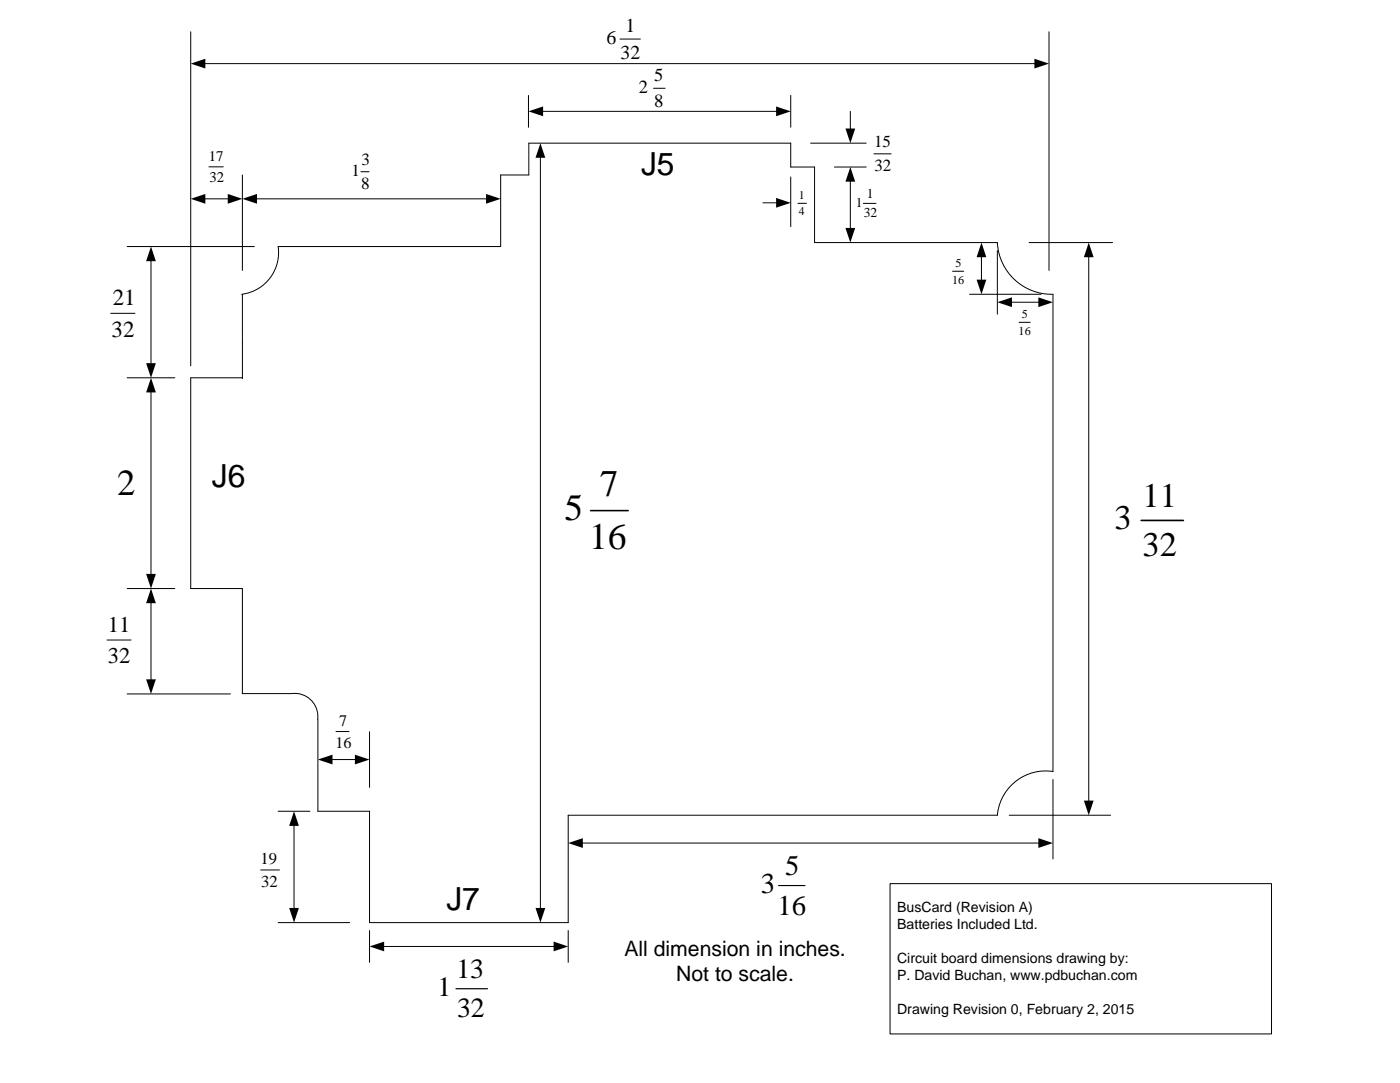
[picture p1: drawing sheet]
<svg xmlns="http://www.w3.org/2000/svg" width="280mm" height="216mm" viewBox="0 0 280 216" stroke-linecap="round" stroke-linejoin="round" font-family="sans-serif">
<path d="M158 28.6h-52.4v6.3h-5.6v14.3h-44.4a8.4 8.4 0 0 1-7.3 9.5M158 33.3h4.7v15.1h36.5a10.9 10.9 0 0 0 11.1 10.3v95.3a9.7 9.7 0 0 0-11.1 8.7h-85.7v21.5h-39.7v-22.3h-10.3v-18.2M48.4 58.7v16.8v-.1h-10.3v42.1h10.3v20.9h9.8a4.6 4.6 0 0 1 5.3 5.3" fill="none" stroke="#000" stroke-width=".2"/>
<path d="M177.8 176.4h76.2v30h-76.2z" fill-rule="evenodd" fill="#fff"/>
<g fill="none" stroke="#000" stroke-width=".2">
<path d="M38.1 6.4v66.6M40.8 12.7h166.1M105.6 19.1v6.3M123.8 7.8h4.1M130.6 17.6h2.3M158 19.1v6.3M209.5 6.4v47.6M40.8 39.7h4.9M41.7 33.3h2.9M48.4 34.9v19.1M51.1 39.7h46.2M72.1 34.3h1.6"/>
<path d="M107.9 31.3v150.2M108.2 22.2h47.1M158 28.6v4.7M158 35.3v9.9M161.9 28.6h11.1M166.7 33.3h6.3M169.9 22.2v3.7M169.9 36v9.7M174.6 30.7h3.4M25.4 49.2h25.4M30.2 51.9v20.8M152.4 40.5h2.9"/>
<path d="M159.4 40.6h1.7M172.5 40.6h2.5M190.3 54.1h2.2M193.7 58.7h14.3M196.1 51.1v5M199.2 50v12.7M205.6 48.4h16.6M217.5 51.1v108.9M22.1 62.5h4.9M25.4 75.4h9.5M30.2 78.1v36.7M201.9 60.3h5.8"/>
<path d="M203.6 64.3h2.2M25.4 117.5h9.5M21.4 127.7h4.8M25.4 138.5h20.6M30.2 120.2v15.6M66.2 151.6h4.9M67.1 146h2.6M73.8 146.1v11.1M210.3 155.6v15.8M52.1 173.6h3.7M55.6 161.9h6.3M58.7 164.6v16.9"/>
<path d="M116.2 168.3h91.5M177.8 176.4h76.2v30h-76.2zM201.6 162.7h20.3M55.6 184.2h14.2M73.8 185.7v6.4M76.5 188.9h34.3M113.5 185.7v6.4"/>
</g>
<g fill="#000">
<path d="M38.1 12.7l2.9-1v2zM206.6 11.7l2.9 1-2.9 1zM45.5 38.7l2.9 1-2.9 1zM97.1 38.7l2.9 1-2.9 1zM107.9 28.6l1 2.9h-1.9zM105.6 22.2l2.9-.9v1.9zM155 21.3l3 .9-3 1zM155 39.5l3 1-3 1zM169.9 33.3l.9 3h-1.9zM168.9 25.7h1.9l-.9 2.9zM30.2 49.2l.9 2.9h-1.9zM38.1 39.7l2.9-1v2z"/>
<path d="M48.4 39.7l2.9-1v2zM168.9 45.5h1.9l-.9 2.9zM196.1 48.4l.9 2.9h-1.9zM195.1 55.8h1.9l-.9 2.9zM207.4 59.4l2.9 .9-2.9 1zM217.5 48.4l1 2.9h-2zM30.2 75.4l.9 2.9h-1.9zM29.2 72.5h1.9l-.9 2.9zM199.2 60.3l3-.9v1.9zM29.2 114.6h1.9l-.9 2.9zM30.2 117.5l.9 2.9h-1.9zM29.2 135.6h1.9l-.9 2.9z"/>
<path d="M63.5 151.6l2.9-1v2zM70.9 150.6l2.9 1-2.9 1zM216.5 159.8h2l-1 2.9zM58.7 161.9l1 2.9h-1.9zM113.5 168.3l2.9-1v1.9zM207.4 167.3l2.9 1-2.9 .9zM57.8 181.2h1.9l-1 3zM73.8 188.9l2.9-1v2zM107 181.2h1.9l-1 3zM110.6 187.9l2.9 1-2.9 1z"/>
</g>
<path d="M91.1 197.4h6.3" fill="none" stroke="#000" stroke-width=".24"/>
<path d="M155.5 176.8h5.3" fill="none" stroke="#000" stroke-width=".22"/>
<path d="M227.9 103.9h8.5" fill="none" stroke="#000" stroke-width=".33"/>
<path d="M118 101.9h7.5" fill="none" stroke="#000" stroke-width=".32"/>
<g font-size="7.5">
<text x="119.9" y="99.1">7</text>
<text x="112.8" y="103.8">5</text>
<text x="117.7" y="109.6">16</text>
</g>
<text font-size="7.3" x="23.4" y="98.8">2</text>
<g font-size="6.9">
<text x="228.2" y="101.3">11</text>
<text x="222.7" y="105.6">3</text>
<text x="228.2" y="111">32</text>
</g>
<g font-size="6.3">
<text x="128.1" y="35">J5</text>
<text x="42.3" y="97.2">J6</text>
<text x="89.2" y="181.7">J7</text>
</g>
<g font-size="5.7">
<text x="152" y="178.2">3</text>
<text x="156.9" y="174.6">5</text>
<text x="155.3" y="182.6">16</text>
</g>
<g font-size="5.5">
<text x="91.2" y="195.3">13</text>
<text x="87.4" y="198.7">1</text>
<text x="91.3" y="203">32</text>
</g>
<g font-size="4.6">
<text x="22.5" y="60.8">21</text>
<text x="22.3" y="67.2">32</text>
</g>
<g font-size="4.5">
<text x="21.5" y="126.1">11</text>
<text x="21.5" y="132.4">32</text>
</g>
<g font-size="4.2">
<text x="124.7" y="190.8">All dimension in inches.</text>
<text x="135.1" y="195.9">Not to scale.</text>
</g>
<g font-size="3.9">
<text x="121.2" y="8.8">6</text>
<text x="124" y="11.8">32</text>
<text x="124.9" y="6.3">1</text>
</g>
<g font-size="3.7">
<text x="130.7" y="16.2">5</text>
<text x="127.6" y="18.5">2</text>
<text x="130.7" y="21.4">8</text>
</g>
<g font-size="3.4">
<text x="174.6" y="29.4">15</text>
<text x="70.2" y="35.1">1</text>
<text x="72.2" y="33">3</text>
<text x="174.7" y="34.2">32</text>
<text x="72.2" y="37.7">8</text>
</g>
<g font-size="3.3">
<text x="52.1" y="172.4">19</text>
<text x="52.2" y="177.1">32</text>
</g>
<g font-size="3.2">
<text x="67" y="149.3">16</text>
<text x="67.8" y="144.8">7</text>
</g>
<g font-size="3">
<text x="41.7" y="32.2">17</text>
<text x="41.8" y="36.3">32</text>
</g>
<g font-size="2.8">
<text x="179.2" y="182.1">BusCard (Revision A)</text>
<text x="179.2" y="185.4">Batteries Included Ltd.</text>
<text x="179.2" y="192.2">Circuit board dimensions drawing by:</text>
<text x="179.2" y="195.6">P. David Buchan, www.pdbuchan.com</text>
<text x="179.2" y="202.4">Drawing Revision 0, February 2, 2015</text>
</g>
<g font-size="2.7">
<text x="171" y="41.3">1</text>
<text x="173.1" y="39.6">1</text>
<text x="172.5" y="43.4">32</text>
</g>
<g font-size="2.4">
<text x="159.5" y="39.7">1</text>
<text x="159.6" y="43">4</text>
<text x="190.8" y="53.2">5</text>
<text x="190.2" y="56.6">16</text>
<text x="204.1" y="63.4">5</text>
<text x="203.5" y="66.8">16</text>
</g>
</svg>
